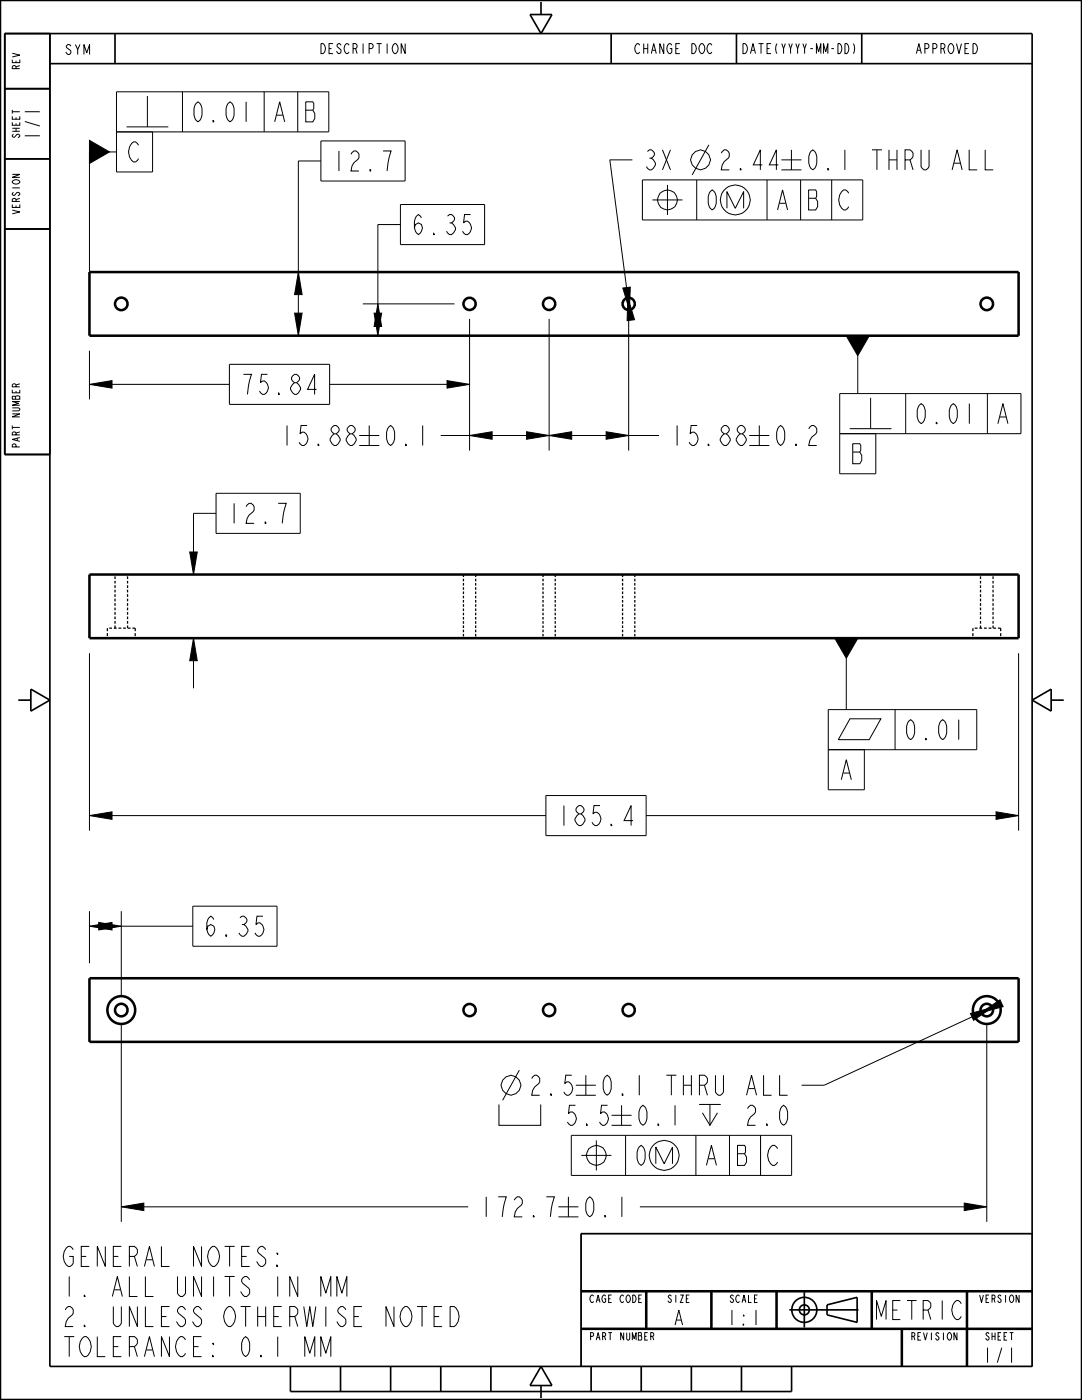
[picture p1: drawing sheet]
<svg xmlns="http://www.w3.org/2000/svg" width="216mm" height="279mm" viewBox="0 0 216 279" stroke-linecap="round" stroke-linejoin="round" font-family="sans-serif">
<g fill="#000">
<path d="M17.9 28l4 2.3-4 2.3zM59.5 54.3l.8 4.5h-1.5zM125.3 59.4l1.3 4.4-1.5 .2zM17.9 76.7l4.5-.7v1.5zM58.8 62.5h1.5l-.8 4.5zM74.6 62.5h1.5l-.7 4.5zM75.4 60.6l.7 4.5h-1.5zM89.2 76l4.5 .7-4.5 .8zM124.3 57.5l1.5-.2-.2 4.6zM168.8 67h4.7l-2.3 4zM93.7 86.9l4.5-.7v1.5zM105.1 86.2l4.5 .7-4.5 .8z"/>
<path d="M109.6 86.9l4.5-.7v1.5zM120.9 86.2l4.5 .7-4.5 .8zM37.9 110.2h1.5l-.8 4.5zM38.6 127.4l.8 4.5h-1.5zM166.6 127.4h4.6l-2.3 4zM17.9 162.8l4.5-.8v1.5zM198.8 162l4.5 .8-4.5 .7zM17.9 184.8l4.5-.7v1.5zM19.7 184.1l4.5 .7-4.5 .8zM195.8 202.1l3.7-2.6 .7 1.4zM193.6 202.3l4.4-1.2-3.7 2.5zM24.2 240.8l4.5-.7v1.5z"/>
<path d="M192.4 240.1l4.5 .7-4.5 .8z"/>
</g>
<g fill="none" stroke="#000" stroke-width=".2">
<path d="M17.9 28l4 2.3-4 2.3zM17.9 30.3v23.9M21.9 30.3h1.3M23.2 26.3h7.2v8h-7.2zM64 32.1h-4.5v22.2M64 28.1h16.8v8h-16.8zM126.2 31.9h-4.5l3.3 25.5M128.2 35.9h44v8h-44zM130.2 39.9h6M133.2 36.9v6M139 35.9v8M141.5 28.9l-3.4 6"/>
<path d="M153.1 35.9v8M159.8 35.9v8M166 35.9v8M59.5 54.3l.8 4.5h-1.5zM59.5 58.8v3.7M79.9 44.8h-4.5v15.8M79.9 40.8h16.8v8h-16.8zM124.3 57.5l1.5-.2-.2 4.6zM125.3 59.4l1.3 4.4-1.5 .2zM145.1 41.6v-3.4l1.6 3.4 1.7-3.4v3.4M17.9 76.7l4.5-.7v1.5zM17.9 70v9.7"/>
<path d="M22.4 76.7h23.4M45.8 72.7h20v8h-20zM58.8 62.5h1.5l-.8 4.5zM65.8 76.7h23.4M72.4 60.6h18.3M74.6 62.5h1.5l-.7 4.5zM75.4 60.6l.7 4.5h-1.5zM89.2 76l4.5 .7-4.5 .8zM93.7 63.6v26.3M109.6 63.6v26.3M125.4 63.6v26.3M168.8 67h4.7l-2.3 4z"/>
<path d="M171.2 71v7.5M171.2 67h9.6M43.1 98.5h16.8v8h-16.8zM87.9 86.9h5.8M93.7 86.9l4.5-.7v1.5zM98.2 86.9h6.9M105.1 86.2l4.5 .7-4.5 .8zM109.6 86.9l4.5-.7v1.5zM114.1 86.9h6.8M120.9 86.2l4.5 .7-4.5 .8zM125.4 86.9h6.1M167.6 86.5h7.2v8h-7.2z"/>
<path d="M37.9 110.2h1.5l-.8 4.5zM43.1 102.5h-4.5v7.7M17.9 130.4v35.4M38.6 127.4l.8 4.5h-1.5zM38.6 131.9v5.5M166.6 127.4h4.6l-2.3 4zM168.9 127.4h14.3M168.9 131.4v10.2M203.3 130.4v35.4M108.9 158.8h20v8h-20zM165.3 149.6h7.2v8h-7.2zM17.9 162.8l4.5-.8v1.5z"/>
<path d="M22.4 162.8h86.5M128.9 162.8h69.9M198.8 162l4.5 .8-4.5 .7zM17.9 184.8l4.5-.7v1.5zM17.9 181.8v10.4M19.7 184.1l4.5 .7-4.5 .8zM24.2 181.8v16.8M24.2 184.8h14.3M38.5 180.8h16.8v8h-16.8zM24.2 204.6v39.2M103.6 213.6l-3.3 6M193.6 202.3l4.4-1.2-3.7 2.5z"/>
<path d="M194 202.9l-29.5 13.7h-4.5M195.8 202.1l3.7-2.6 .7 1.4zM196.9 204.6v39.2M99.6 220.4v4.2h8.3v-4.2M114 226.6h44v8h-44zM116 230.6h6M119 227.6v6M124.8 226.6v8M130.9 232.2v-3.3l1.6 3.3 1.7-3.3v3.3M138.9 226.6v8M140.2 222.1l1.5 2.5 1.5-2.5M141.7 220.4v4.2"/>
<path d="M145.6 226.6v8M151.8 226.6v8M24.2 240.8l4.5-.7v1.5zM28.7 240.8h64.7M115.9 246.2h90.1v26.5h-90.1zM115.9 257.7h90.1M127.7 240.8h64.7M128.9 257.7v7.5M142 257.7v7.5M154.9 257.7v7.5M173.9 257.7v7.5M192.4 240.1l4.5 .7-4.5 .8z"/>
<path d="M193 257.7v15M115.9 265.2h90.1M179.9 265.2v7.5"/>
<circle cx="133.2" cy="39.9" r="1.99"/>
<circle cx="139.7" cy="31.9" r="1.96"/>
<circle cx="146.7" cy="39.9" r="2.98"/>
<circle cx="101.9" cy="216.6" r="1.96"/>
<circle cx="119" cy="230.5" r="1.99"/>
<circle cx="132.5" cy="230.6" r="2.98"/>
</g>
<g fill="none" stroke="#000" stroke-width=".33">
<path d="M1 17.7h9M10 6.7v266h196v-266h-205v84h9M10 12.7h196M22.9 6.7v6M105.8 2.9h4.3l-2.2 3.8zM107.9 .4v2.5M121.9 6.7v6M146.9 6.7v6M172 6.7v6M1 31.7h9M1 45.7h9M3.7 139.7h2.5"/>
<path d="M6.2 137.5l3.7 2.2-3.7 2.2zM206 139.7l3.7-2.2v4.4zM209.7 139.7h2.5M160.5 257.9v7M206 246.2h-90.1v26.5M57.9 272.7v5h100v-5M67.9 272.7v5M77.9 272.7v5M87.9 272.7v5M97.9 272.7v5M107.9 276.5v2.5M107.9 272.7l2.2 3.8h-4.3z"/>
<path d="M117.9 272.7v5M127.9 272.7v5M137.9 272.7v5M147.9 272.7v5M157.5 261.4h13.8M165 260.4l6-1.5v5l-6-1.5z"/>
<circle cx="160.5" cy="261.4" r="2.5"/>
<circle cx="160.5" cy="261.4" r="1"/>
</g>
<g fill="none" stroke="#000" stroke-width=".51">
<path d="M0 0h215.9v279.4h-215.9v-279.4M17.9 54.3h185.4v12.7h-185.4zM17.9 114.7h185.4v12.7h-185.4zM17.9 195.2h185.4v12.7h-185.4zM115.9 257.7h90.1M128.9 257.7v7.5M142 257.7v7.5M154.9 257.7v7.5M173.9 257.7v7.5M193 257.7v15M115.9 265.2h90.1M179.9 265.2v7.5"/>
<circle cx="24.2" cy="60.6" r="1.25"/>
<circle cx="93.7" cy="60.6" r="1.22"/>
<circle cx="109.6" cy="60.6" r="1.22"/>
<circle cx="125.4" cy="60.6" r="1.22"/>
<circle cx="196.9" cy="60.6" r="1.25"/>
<circle cx="24.2" cy="201.6" r="2.78"/>
<circle cx="24.2" cy="201.6" r="1.25"/>
<circle cx="93.7" cy="201.6" r="1.22"/>
<circle cx="109.6" cy="201.6" r="1.22"/>
<circle cx="125.4" cy="201.6" r="1.22"/>
<circle cx="196.9" cy="201.6" r="2.78"/>
<circle cx="196.9" cy="201.6" r="1.25"/>
</g>
<g fill="none" stroke="#000" stroke-width=".25">
<path d="M23 114.7h.1M23 115v.6M23 115.9v.5M23 116.8v.5M23 117.7v.5M23 118.6v.5M23 119.5v.5M25.5 114.7h.1M25.5 115v.6M25.5 115.9v.5M25.5 116.8v.5M25.5 117.7v.5"/>
<path d="M25.5 118.6v.5M25.5 119.5v.5M92.5 114.7v.5M92.5 115.5v.5M92.5 116.4v.5M92.5 117.2v.5M92.5 118v.6M92.5 118.9v.5M92.5 119.7v.5M94.9 114.7v.5M94.9 115.5v.5M94.9 116.4v.5"/>
<path d="M94.9 117.2v.5M94.9 118v.6M94.9 118.9v.5M94.9 119.7v.5M108.4 114.7v.5M108.4 115.5v.5M108.4 116.4v.5M108.4 117.2v.5M108.4 118v.6M108.4 118.9v.5M108.4 119.7v.5M110.8 114.7v.5"/>
<path d="M110.8 115.5v.5M110.8 116.4v.5M110.8 117.2v.5M110.8 118v.6M110.8 118.9v.5M110.8 119.7v.5M124.2 114.7v.5M124.2 115.5v.5M124.2 116.4v.5M124.2 117.2v.5M124.2 118v.6M124.2 118.9v.5"/>
<path d="M124.2 119.7v.5M126.7 114.7v.5M126.7 115.5v.5M126.7 116.4v.5M126.7 117.2v.5M126.7 118v.6M126.7 118.9v.5M126.7 119.7v.5M195.7 114.7h.1M195.7 115v.6M195.7 115.9v.5M195.7 116.8v.5"/>
<path d="M195.7 117.7v.5M195.7 118.6v.5M195.7 119.5v.5M198.2 114.7h.1M198.2 115v.6M198.2 115.9v.5M198.2 116.8v.5M198.2 117.7v.5M198.2 118.6v.5M198.2 119.5v.5M21.4 125.4v.6M21.4 126.4v.6"/>
<path d="M21.4 125.4h.1M21.8 125.4h.6M22.7 125.4h.6M23 120.4v.5M23 121.3v.5M23 122.2v.5M23 123v.6M23 123.9v.6M23 124.8v.6M23.6 125.4h.6M24.6 125.4h.5M25.5 120.4v.5"/>
<path d="M25.5 121.3v.5M25.5 122.2v.5M25.5 123v.6M25.5 123.9v.6M25.5 124.8v.6M25.5 125.4h.6M26.4 125.4h.6v.6M27 126.4v.6M92.5 120.6v.5M92.5 121.4v.5M92.5 122.3v.5M92.5 123.1v.5"/>
<path d="M92.5 124v.5M92.5 124.8v.5M92.5 125.7v.5M92.5 126.5v.5M94.9 120.6v.5M94.9 121.4v.5M94.9 122.3v.5M94.9 123.1v.5M94.9 124v.5M94.9 124.8v.5M94.9 125.7v.5M94.9 126.5v.5"/>
<path d="M108.4 120.6v.5M108.4 121.4v.5M108.4 122.3v.5M108.4 123.1v.5M108.4 124v.5M108.4 124.8v.5M108.4 125.7v.5M108.4 126.5v.5M110.8 120.6v.5M110.8 121.4v.5M110.8 122.3v.5M110.8 123.1v.5"/>
<path d="M110.8 124v.5M110.8 124.8v.5M110.8 125.7v.5M110.8 126.5v.5M124.2 120.6v.5M124.2 121.4v.5M124.2 122.3v.5M124.2 123.1v.5M124.2 124v.5M124.2 124.8v.5M124.2 125.7v.5M124.2 126.5v.5"/>
<path d="M126.7 120.6v.5M126.7 121.4v.5M126.7 122.3v.5M126.7 123.1v.5M126.7 124v.5M126.7 124.8v.5M126.7 125.7v.5M126.7 126.5v.5M194.1 125.4h.1M194.1 125.4v.6M194.1 126.4v.6M194.5 125.4h.6"/>
<path d="M195.4 125.4h.6M195.7 120.4v.5M195.7 121.3v.5M195.7 122.2v.5M195.7 123v.6M195.7 123.9v.6M195.7 124.8v.6M196.3 125.4h.6M197.3 125.4h.5M198.2 120.4v.5M198.2 121.3v.5M198.2 122.2v.5"/>
<path d="M198.2 123v.6M198.2 123.9v.6M198.2 124.8v.6M198.2 125.4h.6M199.1 125.4h.6v.6M199.7 126.4v.6"/>
</g>
<!-- layer: _GTOLS -->
<g fill="none" stroke="#000" stroke-width=".2">
<path d="M23.2 18.3h42.4v8h-42.4zM29.4 19.2v6.1M36.4 18.3v8M52.7 18.3v8M59.4 18.3v8M25.2 25.3h8.4M167.6 78.5h36.1v8h-36.1zM173.7 79.4v6.1M180.7 78.5v8M197 78.5v8M169.6 85.5h8.3M165.3 141.6h29.6v8h-29.6z"/>
<path d="M169.6 143.5h6.2l-2.4 4.1h-6.1zM178.6 141.6v8"/>
</g>
<g font-size="5.2">
<text x="37.9" y="24.3">0.01</text>
<text x="54.2" y="24.3">A</text>
<text x="60.4" y="24.3">B</text>
<text x="25.2" y="32.3">C</text>
<text x="66" y="34.1">12.7</text>
<text x="128.2" y="33.9">3X</text>
<text x="143.1" y="33.9">2.44± 0.1 THRU ALL</text>
<text x="140.5" y="41.9">0</text>
<text x="154.6" y="41.9">A</text>
<text x="160.8" y="41.9">B</text>
<text x="167" y="41.9">C</text>
<text x="81.9" y="46.8">6.35</text>
<text x="47.8" y="78.7">75.84</text>
<text x="55.7" y="88.9">15.88± 0.1</text>
<text x="133.5" y="88.9">15.88± 0.2</text>
<text x="182.2" y="84.5">0.01</text>
<text x="198.5" y="84.5">A</text>
<text x="169.6" y="92.5">B</text>
<text x="45.1" y="104.5">12.7</text>
<text x="180.1" y="147.6">0.01</text>
<text x="167.3" y="155.6">A</text>
<text x="110.9" y="164.8">185.4</text>
<text x="40.5" y="186.8">6.35</text>
<text x="105.3" y="218.6">2.5±</text>
<text x="119.6" y="218.6">0.1</text>
<text x="132.3" y="218.6">THRU ALL</text>
<text x="112.3" y="224.6">5.5± 0.1</text>
<text x="148.3" y="224.6">2.0</text>
<text x="126.3" y="232.6">0</text>
<text x="140.4" y="232.6">A</text>
<text x="146.6" y="232.6">B</text>
<text x="152.8" y="232.6">C</text>
<text x="95.4" y="242.8">172.7± 0.1</text>
<text x="12.2" y="252.7">GENERAL NOTES:</text>
<text x="12.2" y="258.7">1. ALL UNITS IN MM</text>
<text x="12.2" y="264.7">2. UNLESS OTHERWISE NOTED</text>
<text x="12.2" y="270.7">TOLERANCE: 0.1 MM</text>
</g>
<text font-size="4.9" x="174.6" y="263.4">METRIC</text>
<g font-size="3.9">
<text x="7.9" y="28.3" transform="rotate(-90 7.9 28.3)">1/1</text>
<text x="134.3" y="264.4">A</text>
<text x="144.9" y="264.4">1:1</text>
<text x="195.9" y="271.9">1</text>
<text x="198.3" y="271.9">/1</text>
</g>
<g font-size="2.6">
<text x="12.8" y="10.9">SYM</text>
<text x="63.9" y="10.7">DESCRIPTION</text>
<text x="126.6" y="10.7">CHANGE DOC</text>
<text x="147.9" y="10.7">DATE(YYYY-MM-DD)</text>
<text x="182.7" y="10.7">APPROVED</text>
</g>
<g font-size="2">
<text x="3.9" y="14" transform="rotate(-90 3.9 14)">REV</text>
<text x="3.9" y="27.6" transform="rotate(-90 3.9 27.6)">SHEET</text>
<text x="3.9" y="42.8" transform="rotate(-90 3.9 42.8)">VERSION</text>
<text x="3.9" y="89.5" transform="rotate(-90 3.9 89.5)">PART NUMBER</text>
<text x="117.5" y="259.9">CAGE CODE</text>
<text x="133.1" y="259.9">SIZE</text>
<text x="145.5" y="259.9">SCALE</text>
<text x="195.4" y="259.9">VERSION</text>
<text x="117.5" y="267.4">PART NUMBER</text>
<text x="181.8" y="267.4">REVISION</text>
<text x="196.5" y="267.4">SHEET</text>
</g>
</svg>
